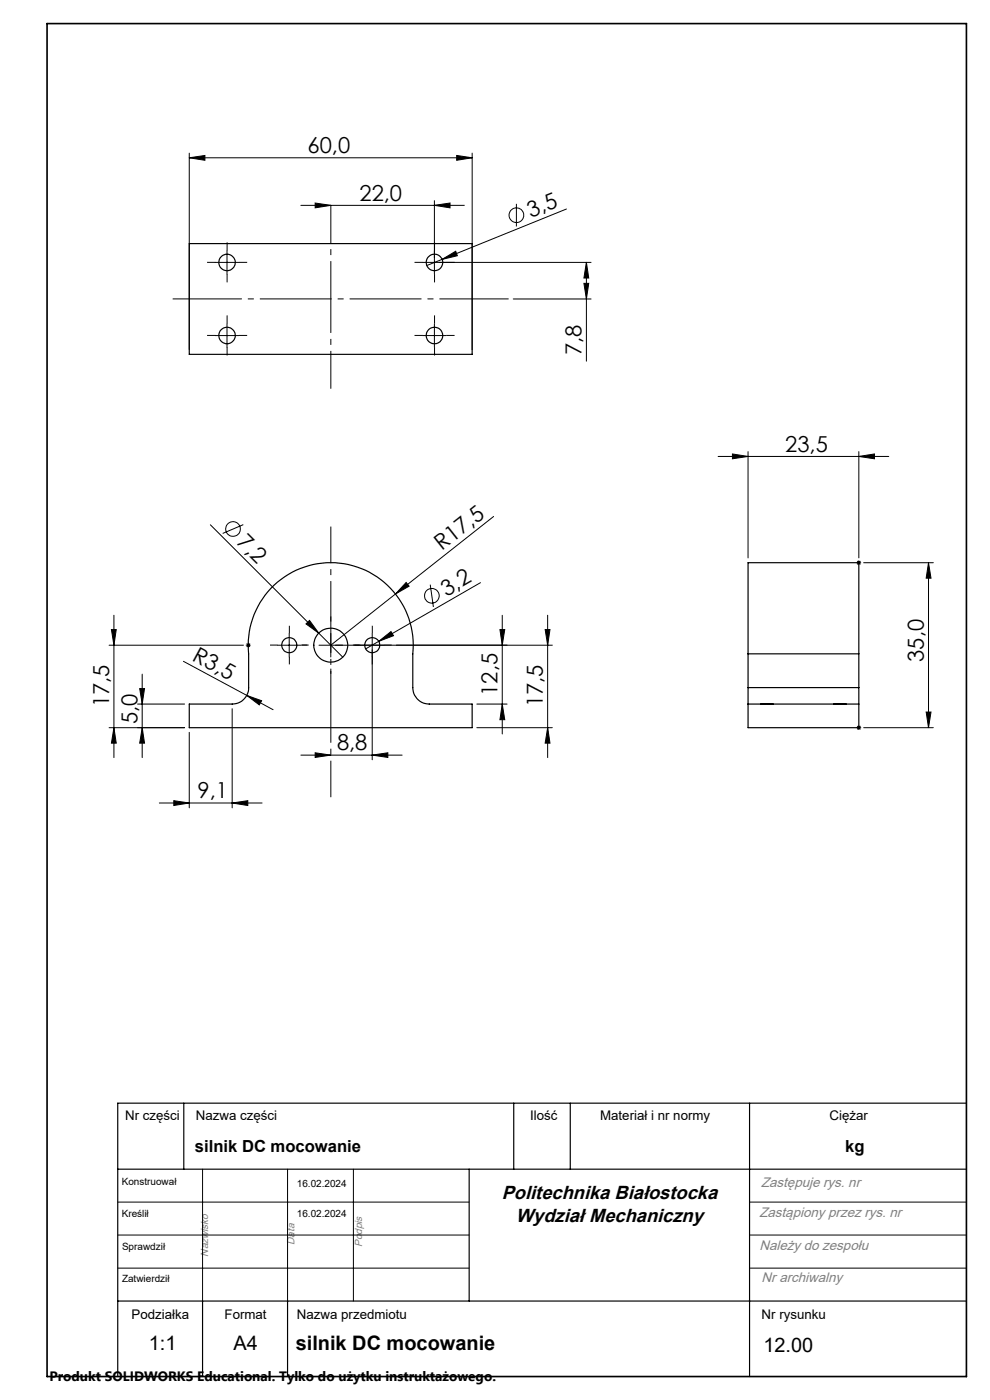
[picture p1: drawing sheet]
<svg xmlns="http://www.w3.org/2000/svg" width="210mm" height="297mm" viewBox="0 0 210 297" stroke-linecap="round" stroke-linejoin="round" font-family="sans-serif">
<g fill="none" stroke="#000" stroke-width=".25">
<path d="M40.1 51.7h60.1v23.5h-60.1zM57.5 124.8a17.5 17.5 0 0 1 20-3.8 17.5 17.5 0 0 1 10.1 17.7v7.2a3.5 3.5 0 0 0 3.5 3.5h9.1v5h-60.1v-5h9.1a3.5 3.5 0 0 0 3.5-3.5v-7.2a17.7 17.7 0 0 1 4.8-13.9zM158.7 138.7v-19.3h23.5v19.3M158.7 138.7v7.2M158.7 138.7h23.5M182.2 138.7v7.2M158.7 145.9v3.5M158.7 149.4h23.5M158.7 149.4v5h23.5v-5M158.7 145.9h23.5M161.3 149.4h2.7M176.8 149.4h2.7"/>
<path d="M182.2 145.9v3.5M39 234v14M109 234v14M121 234v14M159 234v58M205 234h-180v58M25 248h180M99.5 248v28M25 276h180M43 276v16M61 276v16"/>
<circle cx="48.2" cy="55.7" r="1.75"/>
<circle cx="92.2" cy="55.7" r="1.76"/>
<circle cx="48.1" cy="71.2" r="1.75"/>
<circle cx="92.2" cy="71.2" r="1.75"/>
<circle cx="61.4" cy="136.9" r="1.6"/>
<circle cx="70.2" cy="136.9" r="3.6"/>
<circle cx="79" cy="136.9" r="1.6"/>
</g>
<g fill="none" stroke="#000" stroke-width=".21">
<path d="M40.1 33.5l3.4-.5v1zM40.1 32.5v41.7M40.1 33.5h60.1M96.9 33l3.3 .5-3.3 .5zM100.2 32.5v41.7M45.6 55.7h5.1M48.2 53.2v5M63.8 43.6h34.7M66.9 43.1l3.3 .5-3.3 .5zM89.6 55.7h35.8M92.1 43.6l3.4-.5v1zM92.1 42.6v15.6"/>
<path d="M93.8 55l2.9-1.7 .3 1zM93.8 55l-3.3 1.3M109.5 43.2v4.8M120.2 44.3l-26.4 10.7M124.4 55.7v20.9M124.4 55.7l.5 3.3h-1zM45.6 71.2h5.1M48.2 68.7v5M89.6 71.2h5.1M92.1 68.7v5M108.9 63.4h16.5M123.9 60.1h1l-.5 3.3z"/>
<path d="M152.3 96.8h36.2M155.4 96.3l3.3 .5-3.3 .5zM158.7 95.8v22.6M182.2 96.8l3.3-.5v1zM182.2 95.8v22.6M44.6 111.3l28.1 28.1M51.6 111.3l-4.4 1.9M104.7 109.6l-34.5 27.3M181.7 119.4h1M181.8 119l.7 .7M182.2 118.9v1M182.5 119l-.7 .7"/>
<path d="M183.2 119.4h14.8M197 119.4l.5 3.3h-1zM197 119.4v35M23.1 136.9h28.5M23.6 133.6h1.1l-.5 3.3zM24.2 130.5v30.2M52.1 136.9h1.1M52.3 136.5l.7 .7M52.7 136.4v1M53 136.5l-.7 .7M58.8 136.9h5.1M61.3 134.4v5"/>
<path d="M64.9 132.4l.8-.8 1.9 2.7zM67.7 136.9h49.5M70.2 134.4v5M79 134.4v26.8M80.3 136.1l2.6-2.1 .6 .9zM86.1 123.6l.7 .8-2.9 1.6zM91.3 124l.6 4.8M101.9 123.6l-24.3 14.1M106 133.6h1.1l-.6 3.3zM106.5 130.5v25.2M115.6 133.6h1.1l-.5 3.3zM116.2 130.5v30.2"/>
<path d="M24.2 154.4l.5 3.3h-1.1zM29.2 149.4h10M29.6 146.1h1.1l-.5 3.3zM30.2 154.4l.5 3.3h-1.1zM30.2 143v17.7M38.9 140.3l13.5 7.2M39.2 154.4h-16.1M40.1 155.4v16M49.2 150.4v21M52.4 147.5l3.1 1.2-.5 .8zM52.4 147.5l5.5 3.1M66.9 159.7l3.3 .5-3.3 .5z"/>
<path d="M101.1 154.4h16.1M101.1 149.4h6.5M106.5 149.4l.6 3.3h-1.1zM116.2 154.4l.5 3.3h-1.1zM181.7 154.4h1M181.8 154l.7 .7M182.2 153.9v1M182.5 154l-.7 .7M183.2 154.4h14.8M196.5 151.1h1l-.5 3.3zM33.8 170.4h21.8M36.9 169.9l3.2 .5-3.2 .5z"/>
<path d="M49.2 170.4l3.4-.5v1zM63.8 160.2h21.5M79 160.2l3.3-.5v1zM25 255h74.5M43 248v28M61 248v28M75 248v28M159 255h46M25 269h74.5M25 262h74.5M159 269h46M159 262h46"/>
<circle cx="109.5" cy="45.6" r="1.55"/>
<circle cx="49.4" cy="112.2" r="1.55"/>
<circle cx="91.6" cy="126.4" r="1.56"/>
</g>
<g fill="none" stroke="#000" stroke-width=".21" stroke-dasharray="15.2 1.3 1.3 1.3" stroke-linecap="butt">
<path d="M45.7 55.7h-1.8M48.2 53.2v-1.8M48.2 58.2v1.7M50.7 55.7h1.7M89.7 55.7h-1.8M92.2 53.2v-1.8M92.2 58.2v1.7M94.7 55.7h1.7M45.7 71.2h-1.8M48.2 68.7v-1.8M48.2 73.7v1.7M50.7 71.2h1.7"/>
<path d="M89.7 71.2h-1.8M92.2 68.7v-1.8M92.2 73.7v1.7M94.7 71.2h1.7M58.9 136.8h-1.6M61.4 134.3v-1.6M61.4 139.3v1.6M63.9 136.8h1.6M65.2 136.8h-1.1M70.2 131.8v-1.1M75.2 136.8h1.1M76.5 136.8h-1.6"/>
<path d="M79 134.3v-1.6M79 139.3v1.6M81.5 136.8h1.6M70.2 141.8v1.1"/>
</g>
<path d="M70.2 43.6v38.9" fill="none" stroke="#000" stroke-width=".21" stroke-dasharray="15.2 1.3 1.3 1.3" stroke-dashoffset="7.2" stroke-linecap="butt"/>
<path d="M36.6 63.4h71.3" fill="none" stroke="#000" stroke-width=".21" stroke-dasharray="15.2 1.3 1.3 1.3" stroke-dashoffset=".6" stroke-linecap="butt"/>
<path d="M70.2 111.7v57.4" fill="none" stroke="#000" stroke-width=".21" stroke-dasharray="15.2 1.3 1.3 1.3" stroke-dashoffset="7.5" stroke-linecap="butt"/>
<path d="M10 5h195v287h-195z" fill="none" stroke="#000" stroke-width=".35"/>
<g fill="#000">
<path d="M93.8 55l2.9-1.7 .3 1zM64.9 132.4l.8-.8 1.9 2.7zM80.3 136.1l2.6-2.1 .6 .9zM86.1 123.6l.7 .8-2.9 1.6zM52.4 147.5l3.1 1.2-.5 .8z"/>
<path d="M182.2 96.8l3.3-.5v1zM155.4 96.3l3.3 .5-3.3 .5zM96.9 33l3.3 .5-3.3 .5zM40.1 33.5l3.4-.5v1z"/>
<path d="M197 119.4l.5 3.3h-1zM196.5 151.1h1l-.5 3.3z"/>
<path d="M23.6 133.6h1.1l-.5 3.3zM24.2 154.4l.5 3.3h-1.1zM124.4 55.7l.5 3.3h-1zM123.9 60.1h1l-.5 3.3z"/>
<path d="M29.6 146.1h1.1l-.5 3.3zM30.2 154.4l.5 3.3h-1.1z"/>
<path d="M106.5 149.4l.6 3.3h-1.1zM106 133.6h1.1l-.6 3.3z"/>
<path d="M116.2 154.4l.5 3.3h-1.1zM115.6 133.6h1.1l-.5 3.3z"/>
<path d="M36.9 169.9l3.2 .5-3.2 .5zM49.2 170.4l3.4-.5v1z"/>
<path d="M79 160.2l3.3-.5v1zM66.9 159.7l3.3 .5-3.3 .5zM92.1 43.6l3.4-.5v1zM66.9 43.1l3.3 .5-3.3 .5z"/>
</g>
<g font-size="4.7">
<text x="65.2" y="32.5">60,0</text>
<text x="76.3" y="42.5">22,0</text>
<text x="112.6" y="46.3" transform="rotate(-22 112.6 46.3)">3,5</text>
<text x="123.4" y="75.3" transform="rotate(-90 123.4 75.3)">7,8</text>
<text x="166.6" y="95.8">23,5</text>
<text x="50.1" y="115.2" transform="rotate(45 50.1 115.2)">7,2</text>
<text x="93.7" y="116.9" transform="rotate(-38 93.7 116.9)">R17,5</text>
<text x="94.7" y="126.6" transform="rotate(-30 94.7 126.6)">3,2</text>
<text x="40.6" y="140" transform="rotate(28 40.6 140)">R3,5</text>
<text x="196" y="140.4" transform="rotate(-90 196 140.4)">35,0</text>
<text x="23.2" y="150" transform="rotate(-90 23.2 150)">17,5</text>
<text x="105.6" y="147.6" transform="rotate(-90 105.6 147.6)">12,5</text>
<text x="115.2" y="150" transform="rotate(-90 115.2 150)">17,5</text>
<text x="29.2" y="153.6" transform="rotate(-90 29.2 153.6)">5,0</text>
<text x="71.5" y="159.2">8,8</text>
<text x="41.9" y="169.3">9,1</text>
</g>
<g font-size="4.2">
<text x="31.6" y="286.3">1:1</text>
<text x="49.5" y="286.3">A4</text>
<text x="62.7" y="286.3">silnik DC mocowanie</text>
<text x="161.9" y="286.8">12.00</text>
</g>
<g font-size="4">
<text x="106.4" y="254.3">Politechnika Białostocka</text>
<text x="109.4" y="259.2">Wydział Mechaniczny</text>
</g>
<g font-size="3.5">
<text x="41.3" y="244.5">silnik DC mocowanie</text>
<text x="179.3" y="244.4">kg</text>
</g>
<g font-size="2.9" fill="#808080">
<text x="161.4" y="251.9">Zastępuje rys. nr</text>
<text x="161.1" y="258.2">Zastąpiony przez rys. nr</text>
<text x="161.1" y="265.1">Należy do zespołu</text>
<text x="161.6" y="272">Nr archiwalny</text>
</g>
<text font-size="2.9" x="10.5" y="292.9">Produkt SOLIDWORKS Educational. Tylko do użytku instruktażowego.</text>
<g font-size="2.8">
<text x="26.5" y="237.6">Nr części</text>
<text x="41.5" y="237.6">Nazwa części</text>
<text x="112.4" y="237.6">Ilość</text>
<text x="127.3" y="237.6">Materiał i nr normy</text>
<text x="176" y="237.6">Ciężar</text>
<text x="27.9" y="279.9">Podziałka</text>
<text x="47.6" y="279.9">Format</text>
<text x="63" y="279.9">Nazwa przedmiotu</text>
<text x="161.6" y="279.9">Nr rysunku</text>
</g>
<g font-size="2.2" fill="#808080">
<text x="44.1" y="266.6" transform="rotate(-90 44.1 266.6)">Nazwisko</text>
<text x="62.4" y="264.1" transform="rotate(-90 62.4 264.1)">Data</text>
<text x="76.8" y="264.6" transform="rotate(-90 76.8 264.6)">Podpis</text>
</g>
<g font-size="2.1">
<text x="25.8" y="251.3">Konstruował</text>
<text x="63" y="251.8">16.02.2024</text>
<text x="25.8" y="258.2">Kreślił</text>
<text x="63" y="258.2">16.02.2024</text>
<text x="25.9" y="265.1">Sprawdził</text>
<text x="25.9" y="272">Zatwierdził</text>
</g>
</svg>
